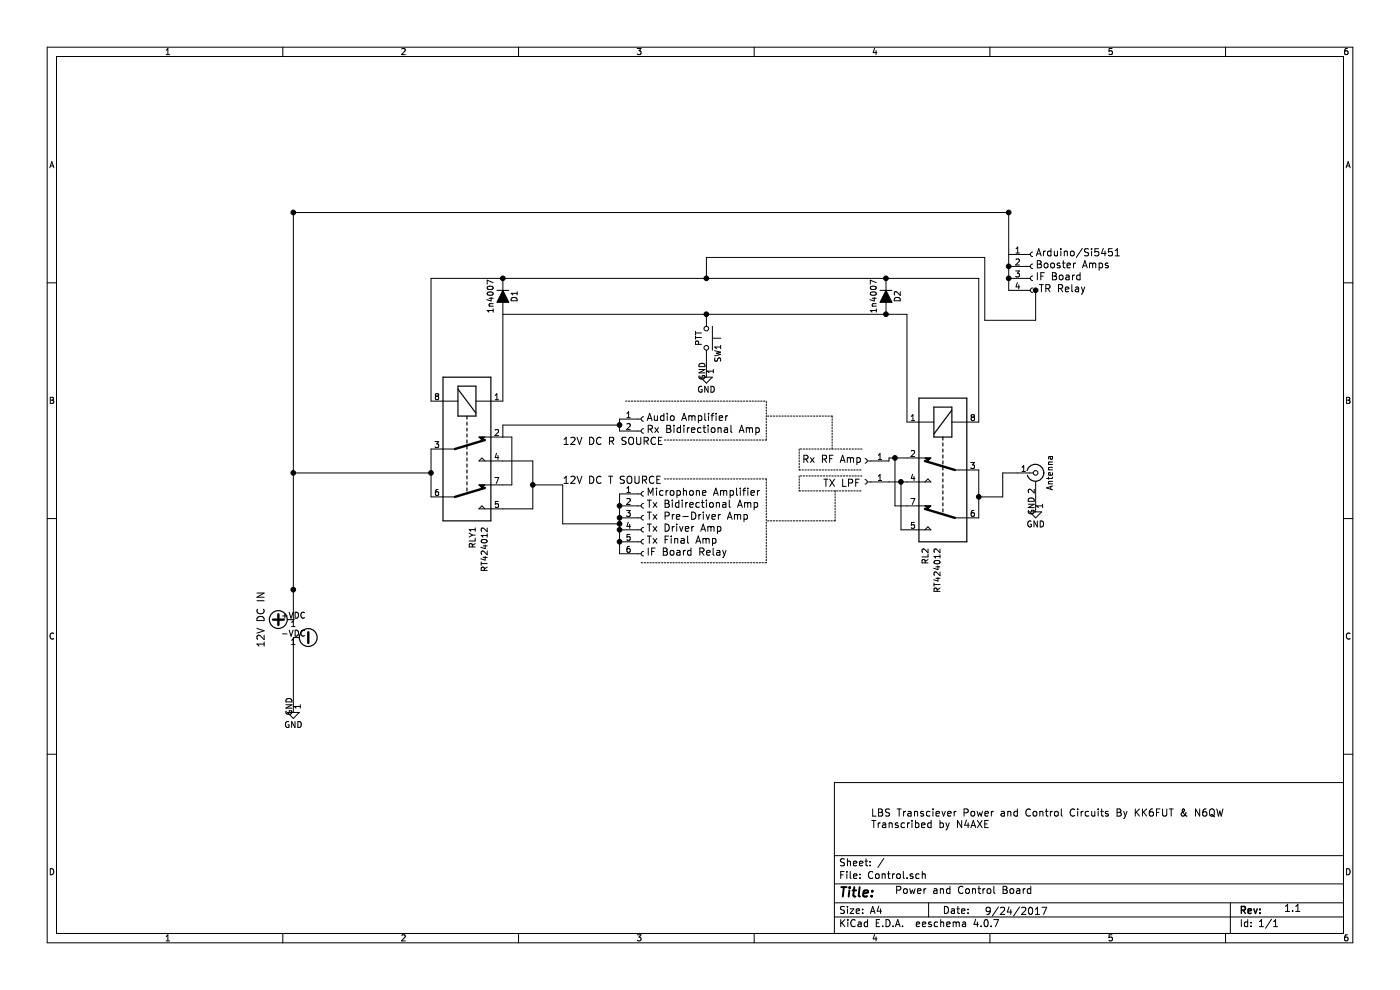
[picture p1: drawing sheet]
EESchema Schematic File Version 2
LIBS:power
LIBS:device
LIBS:switches
LIBS:relays
LIBS:motors
LIBS:transistors
LIBS:conn
LIBS:linear
LIBS:regul
LIBS:74xx
LIBS:cmos4000
LIBS:adc-dac
LIBS:memory
LIBS:xilinx
LIBS:microcontrollers
LIBS:dsp
LIBS:microchip
LIBS:analog_switches
LIBS:motorola
LIBS:texas
LIBS:intel
LIBS:audio
LIBS:interface
LIBS:digital-audio
LIBS:philips
LIBS:display
LIBS:cypress
LIBS:siliconi
LIBS:opto
LIBS:atmel
LIBS:contrib
LIBS:valves
LIBS:Control-cache
EELAYER 25 0
EELAYER END
$Descr A4 11693 8268
encoding utf-8
Sheet 1 1
Title ""
Date ""
Rev ""
Comp ""
Comment1 ""
Comment2 ""
Comment3 ""
Comment4 ""
$EndDescr
$Comp
L GND #PWR?
U 1 1
P 2450 5900
F 0 "#PWR?" H 2450 5650 50  0001 C CNN
F 1 "GND" H 2450 5750 50  0000 C CNN
F 2 "" H 2450 5900 50  0001 C CNN
F 3 "" H 2450 5900 50  0001 C CNN
	1    2450 5900
	1    0    0    -1  
$EndComp
$Comp
L -VDC #PWR?
U 1 1
P 2450 5325
F 0 "#PWR?" H 2450 5225 50  0001 C CNN
F 1 "-VDC" H 2450 5575 50  0001 C CNN
F 2 "" H 2450 5325 50  0001 C CNN
F 3 "" H 2450 5325 50  0001 C CNN
F 4 "~" H 2450 5325 60  0001 C CNN "Description"
F 5 "~" H 2450 5325 60  0001 C CNN "MFG"
F 6 "~" H 2450 5325 60  0001 C CNN "MFG PN"
F 7 "~" H 2450 5325 60  0001 C CNN "Source PN"
F 8 "~" H 2450 5325 60  0001 C CNN "Source"
F 9 "~" H 2450 5325 60  0001 C CNN "Package"
F 10 "~" H 2450 5325 60  0001 C CNN "Rating"
F 11 "~" H 2450 5325 60  0001 C CNN "Tolerance"
F 12 "~" H 2450 5325 60  0001 C CNN "Price"
F 13 "-" H 2450 5325 60  0001 C CNN "Field13"
	1    2450 5325
	0    1    1    0   
$EndComp
$Comp
L +VDC #PWR?
U 1 1
P 2450 5175
F 0 "#PWR?" H 2450 5075 50  0001 C CNN
F 1 "+VDC" H 2450 5425 50  0001 C CNN
F 2 "" H 2450 5175 50  0001 C CNN
F 3 "" H 2450 5175 50  0001 C CNN
F 4 "~" H 2450 5175 60  0001 C CNN "Description"
F 5 "~" H 2450 5175 60  0001 C CNN "MFG"
F 6 "~" H 2450 5175 60  0001 C CNN "MFG PN"
F 7 "~" H 2450 5175 60  0001 C CNN "Source PN"
F 8 "~" H 2450 5175 60  0001 C CNN "Source"
F 9 "~" H 2450 5175 60  0001 C CNN "Package"
F 10 "~" H 2450 5175 60  0001 C CNN "Rating"
F 11 "~" H 2450 5175 60  0001 C CNN "Tolerance"
F 12 "~" H 2450 5175 60  0001 C CNN "Price"
F 13 "12V DC IN" H 2450 5450 60  0000 C CNN "Field13"
	1    2450 5175
	0    -1   -1   0   
$EndComp
$Comp
L Conn_01x04_Female J1
U 1 1
P 8625 2225
F 0 "J1" H 8625 2425 50  0001 C CNN
F 1 "Conn_01x04_Female" H 8625 1925 50  0001 C CNN
F 2 "" H 8625 2225 50  0001 C CNN
F 3 "" H 8625 2225 50  0001 C CNN
	1    8625 2225
	1    0    0    -1  
$EndComp
Text Notes 8650 2150 0    60   ~ 0
Arduino/Si5451
Text Notes 8650 2250 0    60   ~ 0
Booster Amps
Text Notes 8650 2350 0    60   ~ 0
IF Board
Text Notes 8675 2450 0    60   ~ 0
TR Relay
$Comp
L Conn_01x02_Female J?
U 1 1
P 5375 3500
F 0 "J?" H 5375 3600 50  0001 C CNN
F 1 "Conn_01x02_Female" H 5375 3300 50  0001 C CNN
F 2 "" H 5375 3500 50  0001 C CNN
F 3 "" H 5375 3500 50  0001 C CNN
	1    5375 3500
	1    0    0    -1  
$EndComp
Text Notes 5400 3525 0    60   ~ 0
Audio Amplifier
Text Notes 5400 3625 0    60   ~ 0
Rx Bidirectional Amp
$Comp
L Conn_01x06_Female J?
U 1 1
P 5375 4325
F 0 "J?" H 5375 4625 50  0001 C CNN
F 1 "Conn_01x06_Female" H 5375 3925 50  0001 C CNN
F 2 "" H 5375 4325 50  0001 C CNN
F 3 "" H 5375 4325 50  0001 C CNN
	1    5375 4325
	1    0    0    -1  
$EndComp
Text Notes 5400 4150 0    60   ~ 0
Microphone Amplifier
Text Notes 5400 4250 0    60   ~ 0
Tx Bidirectional Amp
Text Notes 5400 4350 0    60   ~ 0
Tx Pre-Driver Amp
Text Notes 5400 4450 0    60   ~ 0
Tx Driver Amp
Text Notes 5400 4550 0    60   ~ 0
Tx Final Amp
Text Notes 5400 4650 0    60   ~ 0
IF Board Relay
$Comp
L Conn_Coaxial J?
U 1 1
P 8650 3950
F 0 "J?" H 8660 4070 50  0001 C CNN
F 1 "Antenna" V 8765 3950 50  0000 C CNN
F 2 "" H 8650 3950 50  0001 C CNN
F 3 "" H 8650 3950 50  0001 C CNN
	1    8650 3950
	1    0    0    -1  
$EndComp
$Comp
L GND #PWR?
U 1 1
P 8650 4225
F 0 "#PWR?" H 8650 3975 50  0001 C CNN
F 1 "GND" H 8650 4075 50  0000 C CNN
F 2 "" H 8650 4225 50  0001 C CNN
F 3 "" H 8650 4225 50  0001 C CNN
	1    8650 4225
	1    0    0    -1  
$EndComp
$Comp
L Conn_01x01_Female J?
U 1 1
P 7225 3850
F 0 "J?" H 7225 3950 50  0001 C CNN
F 1 "Conn_01x01_Female" H 7225 3750 50  0001 C CNN
F 2 "" H 7225 3850 50  0001 C CNN
F 3 "" H 7225 3850 50  0001 C CNN
	1    7225 3850
	-1   0    0    1   
$EndComp
$Comp
L Conn_01x01_Female J?
U 1 1
P 7225 4025
F 0 "J?" H 7225 4125 50  0001 C CNN
F 1 "Conn_01x01_Female" H 7225 3925 50  0001 C CNN
F 2 "" H 7225 4025 50  0001 C CNN
F 3 "" H 7225 4025 50  0001 C CNN
	1    7225 4025
	-1   0    0    1   
$EndComp
Text Notes 6700 3875 0    60   ~ 0
Rx RF Amp
Text Notes 6875 4075 0    60   ~ 0
TX LPF\n
Text Label 4700 3725 0    60   ~ 0
12V DC R SOURCE
Text Label 4700 4050 0    60   ~ 0
12V DC T SOURCE
Text Notes 7275 6925 0    60   ~ 0
LBS Transciever Power and Control Circuits By KK6FUT & N6QW\nTranscribed by N4AXE
Text Notes 7475 7475 0    60   ~ 0
Power and Control Board\n
Text Notes 10725 7625 0    60   ~ 0
1.1
Text Notes 8225 7650 0    60   ~ 0
9/24/2017
$Comp
L SW_Push SW1
U 1 1
P 5900 2825
F 0 "SW1" H 5950 2925 50  0000 L CNN
F 1 "PTT" H 5900 2765 50  0000 C CNN
F 2 "" H 5900 3025 50  0001 C CNN
F 3 "" H 5900 3025 50  0001 C CNN
	1    5900 2825
	0    1    1    0   
$EndComp
$Comp
L D_ALT D1
U 1 1
P 4200 2475
F 0 "D1" H 4200 2575 50  0000 C CNN
F 1 "1n4007" H 4200 2375 50  0000 C CNN
F 2 "" H 4200 2475 50  0001 C CNN
F 3 "" H 4200 2475 50  0001 C CNN
	1    4200 2475
	0    1    1    0   
$EndComp
$Comp
L D_ALT D2
U 1 1
P 7400 2475
F 0 "D2" H 7400 2575 50  0000 C CNN
F 1 "1n4007" H 7400 2375 50  0000 C CNN
F 2 "" H 7400 2475 50  0001 C CNN
F 3 "" H 7400 2475 50  0001 C CNN
	1    7400 2475
	0    1    1    0   
$EndComp
$Comp
L GND #PWR?
U 1 1
P 5900 3100
F 0 "#PWR?" H 5900 2850 50  0001 C CNN
F 1 "GND" H 5900 2950 50  0000 C CNN
F 2 "" H 5900 3100 50  0001 C CNN
F 3 "" H 5900 3100 50  0001 C CNN
	1    5900 3100
	1    0    0    -1  
$EndComp
$Comp
L JW2 RL2
U 1 1
P 7875 3925
F 0 "RL2" H 8525 4075 50  0000 L CNN
F 1 "RT424012" H 8525 3975 50  0000 L CNN
F 2 "Relays_THT:Relay_DPDT_Panasonic_JW2" H 8525 3875 50  0001 L CNN
F 3 "" H 7675 3925 50  0001 C CNN
	1    7875 3925
	0    -1   1    0   
$EndComp
$Comp
L JW2 RT424012
U 1 1
P 3900 3750
F 0 "RT424012" H 4550 3900 50  0000 L CNN
F 1 "RLY1" H 4550 3800 50  0000 L CNN
F 2 "Relays_THT:Relay_DPDT_Panasonic_JW2" H 4550 3700 50  0001 L CNN
F 3 "" H 3700 3750 50  0001 C CNN
	1    3900 3750
	0    1    1    0   
$EndComp
Wire Wire Line
	2450 1775 2450 5175
Wire Wire Line
	2450 5325 2450 5900
Wire Wire Line
	2450 1775 8425 1775
Connection ~ 2450 1775
Wire Wire Line
	8425 1775 8425 2425
Connection ~ 8425 2225
Connection ~ 8425 1775
Connection ~ 8425 2325
Wire Wire Line
	2450 3950 3600 3950
Wire Wire Line
	4200 3650 4200 3550
Wire Wire Line
	5175 3500 5175 3600
Wire Wire Line
	4200 3550 5175 3550
Connection ~ 5175 3550
Wire Wire Line
	5175 4125 5175 4625
Connection ~ 5175 4425
Connection ~ 5175 4525
Connection ~ 5175 4325
Connection ~ 5175 4225
Connection ~ 5175 4375
Wire Wire Line
	8650 4150 8650 4225
Connection ~ 2450 3950
Connection ~ 2450 4925
Wire Notes Line
	5550 4000 6400 4000
Wire Notes Line
	6400 4000 6400 4700
Wire Notes Line
	6400 4700 5350 4700
Wire Notes Line
	5225 3350 6400 3350
Wire Notes Line
	5550 3675 6400 3675
Wire Notes Line
	6400 3675 6400 3350
Wire Notes Line
	7200 3750 6675 3750
Wire Notes Line
	6675 3750 6675 3925
Wire Notes Line
	6675 3925 7200 3925
Wire Notes Line
	7200 3975 6675 3975
Wire Notes Line
	6675 3975 6675 4100
Wire Notes Line
	6675 4100 7200 4100
Wire Notes Line
	6950 3750 6950 3475
Wire Notes Line
	6950 3475 6400 3475
Wire Notes Line
	6975 4100 6975 4350
Wire Notes Line
	6975 4350 6400 4350
Connection ~ 8650 2425
Wire Wire Line
	3600 2325 3600 3350
Wire Wire Line
	4200 3350 4200 2625
Wire Wire Line
	5900 3025 5900 3100
Wire Wire Line
	4200 2625 7575 2625
Connection ~ 7400 2325
Wire Wire Line
	3600 2325 8175 2325
Connection ~ 4200 2325
Connection ~ 5900 2325
Wire Wire Line
	5900 2325 5900 2150
Wire Wire Line
	5900 2150 8225 2150
Wire Wire Line
	8225 2150 8225 2675
Wire Wire Line
	8225 2675 8650 2675
Wire Wire Line
	8650 2675 8650 2425
Connection ~ 5900 2625
Wire Wire Line
	3600 3750 3600 4150
Connection ~ 3600 3950
Wire Wire Line
	4700 4375 5175 4375
Wire Wire Line
	4700 4050 4700 4375
Wire Wire Line
	4200 3650 4275 3650
Wire Wire Line
	4275 3650 4275 4050
Wire Wire Line
	4275 4050 4200 4050
Wire Wire Line
	4200 3850 4450 3850
Wire Wire Line
	4450 3850 4450 4250
Wire Wire Line
	4450 4250 4200 4250
Wire Wire Line
	4700 4050 4450 4050
Connection ~ 4450 4050
Wire Wire Line
	7425 3825 7575 3825
Wire Wire Line
	7425 3825 7425 3850
Wire Wire Line
	7425 4025 7575 4025
Wire Wire Line
	7575 4225 7475 4225
Wire Wire Line
	7475 4225 7475 3825
Connection ~ 7475 3825
Wire Wire Line
	7525 4025 7525 4425
Wire Wire Line
	7525 4425 7575 4425
Connection ~ 7525 4025
Wire Wire Line
	8175 3925 8175 4325
Wire Wire Line
	8175 4150 8375 4150
Wire Wire Line
	8375 4150 8375 3950
Wire Wire Line
	8375 3950 8500 3950
Connection ~ 8175 4150
Wire Wire Line
	8175 2325 8175 3525
Wire Wire Line
	7575 2625 7575 3525
Connection ~ 7400 2625
$EndSCHEMATC
